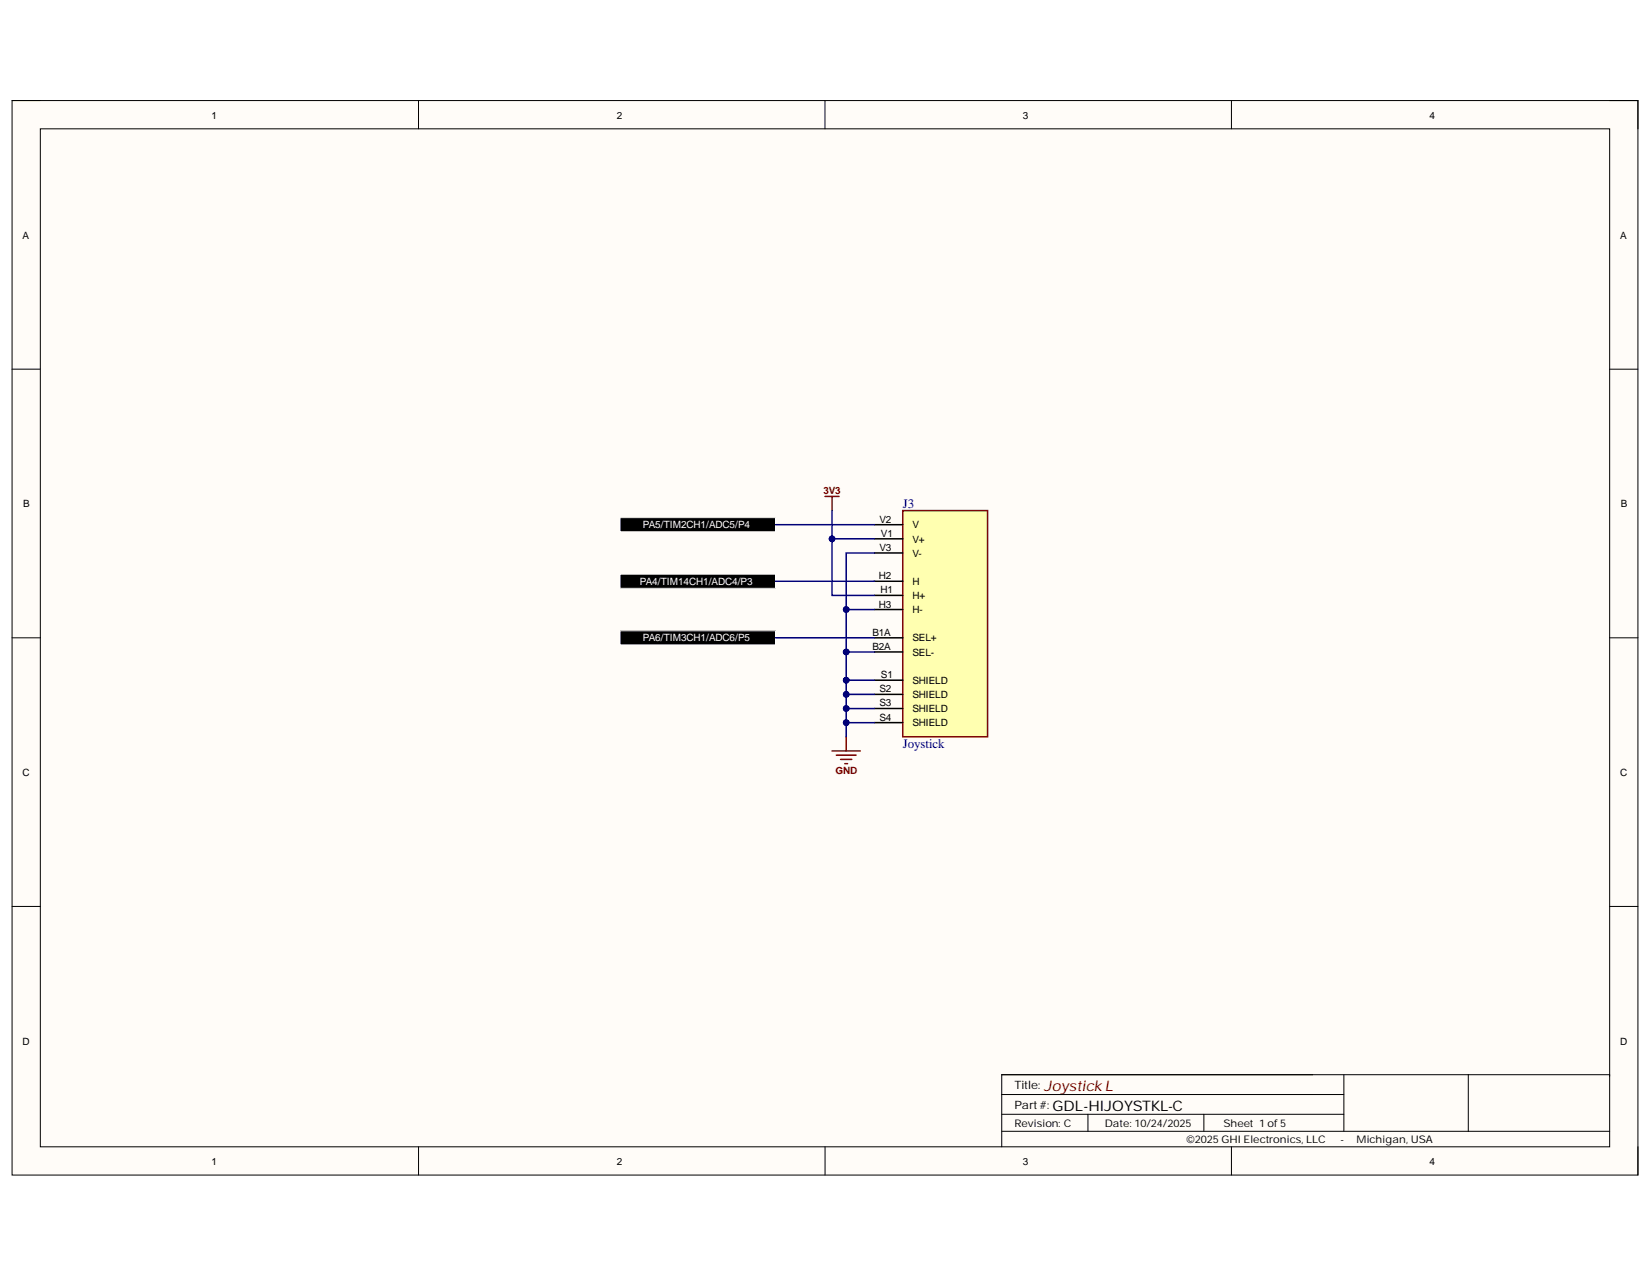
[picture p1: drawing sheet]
<svg xmlns="http://www.w3.org/2000/svg" width="279mm" height="216mm" viewBox="0 0 279 216" stroke-linecap="round" stroke-linejoin="round" font-family="sans-serif">
<path d="M2 17h275v181.7h-275z" fill-rule="evenodd" fill="#fffcf8"/>
<path d="M2 17h275v181.7h-275z" fill="none" stroke="#000" stroke-width=".17"/>
<path d="M6.8 21.8h265.4v172.1h-265.4z" fill-rule="evenodd" fill="#fffcf8"/>
<g fill="none" stroke="#000" stroke-width=".17">
<path d="M2 17h4.8M70.8 17v4.8M139.5 17v4.8M208.3 17v4.8M272.2 17h4.8v4.8M6.8 21.8h265.4v172.1h-265.4zM2 62.4h4.8M272.2 62.4h4.8M2 107.8h4.8M272.2 107.8h4.8M2 153.3h4.8M272.2 153.3h4.8"/>
<path d="M70.8 193.9v4.8M139.5 193.9v4.8M169.4 188.4h57.9M169.4 191.3h102.8M169.4 185.1h57.9M184 188.4v2.9M203.6 188.4v2.9M208.3 193.9v4.8M227.3 181.7v9.6M248.3 181.7v9.6M272.2 181.9v-.2h-102.8v12.2M277 193.9v4.8"/>
</g>
<path d="M152.7 86.3h14.3v38.3h-14.3z" fill-rule="evenodd" fill="#ffffb0"/>
<path d="M139.5 83.9h2.4M140.7 83.9v2.4M152.7 86.3h14.3v38.3h-14.3zM140.7 127h4.8M141.4 127.7h3.4M142.2 128.4h1.9M142.9 129.1h.5M143.1 124.6v2.4" fill="none" stroke="#800000" stroke-width=".25"/>
<path d="M147.9 88.7h4.8M147.9 91.1h4.8M147.9 93.5h4.8M147.9 98.3h4.8M147.9 100.7h4.8M147.9 103.1h4.8M147.9 107.8h4.8M147.9 110.2h4.8M147.9 115h4.8M147.9 117.4h4.8M147.9 119.8h4.8M147.9 122.2h4.8" fill="none" stroke="#000" stroke-width=".25"/>
<g fill="#000">
<path d="M104.9 97.1h26.3v2.4h-26.3z" fill-rule="evenodd"/>
<path d="M104.9 87.5h26.3v2.4h-26.3z" fill-rule="evenodd"/>
<path d="M104.9 106.6h26.3v2.4h-26.3z" fill-rule="evenodd"/>
</g>
<path d="M104.9 97.1h26.3v2.4h-26.3zM104.9 87.5h26.3v2.4h-26.3zM104.9 106.6h26.3v2.4h-26.3z" fill="none" stroke="#fff" stroke-width=".17"/>
<path d="M143.1 115h4.8" fill="none" stroke="#000080" stroke-width=".25"/>
<circle cx="143.1" cy="115" r=".48" fill="#000080"/>
<circle cx="143.1" cy="115" r=".48" fill="none" stroke="#000080" stroke-width=".17"/>
<path d="M143.1 117.4h4.8" fill="none" stroke="#000080" stroke-width=".25"/>
<circle cx="143.1" cy="117.4" r=".48" fill="#000080"/>
<circle cx="143.1" cy="117.4" r=".48" fill="none" stroke="#000080" stroke-width=".17"/>
<path d="M143.1 119.8h4.8" fill="none" stroke="#000080" stroke-width=".25"/>
<circle cx="143.1" cy="119.8" r=".48" fill="#000080"/>
<circle cx="143.1" cy="119.8" r=".48" fill="none" stroke="#000080" stroke-width=".17"/>
<path d="M143.1 122.2h4.8" fill="none" stroke="#000080" stroke-width=".25"/>
<circle cx="143.1" cy="122.2" r=".48" fill="#000080"/>
<circle cx="143.1" cy="122.2" r=".48" fill="none" stroke="#000080" stroke-width=".17"/>
<path d="M140.7 86.3v4.8h7.2" fill="none" stroke="#000080" stroke-width=".25"/>
<circle cx="140.7" cy="91.1" r=".48" fill="#000080"/>
<circle cx="140.7" cy="91.1" r=".48" fill="none" stroke="#000080" stroke-width=".17"/>
<path d="M140.7 91.1v9.6h7.2" fill="none" stroke="#000080" stroke-width=".25"/>
<circle cx="140.7" cy="91.1" r=".48" fill="#000080"/>
<circle cx="140.7" cy="91.1" r=".48" fill="none" stroke="#000080" stroke-width=".17"/>
<path d="M131.2 98.3h16.7M131.2 88.7h16.7M131.2 107.8h16.7M143.1 110.2h4.8" fill="none" stroke="#000080" stroke-width=".25"/>
<circle cx="143.1" cy="110.2" r=".48" fill="#000080"/>
<circle cx="143.1" cy="110.2" r=".48" fill="none" stroke="#000080" stroke-width=".17"/>
<path d="M143.1 103.1h4.8" fill="none" stroke="#000080" stroke-width=".25"/>
<circle cx="143.1" cy="103.1" r=".48" fill="#000080"/>
<circle cx="143.1" cy="103.1" r=".48" fill="none" stroke="#000080" stroke-width=".17"/>
<path d="M147.9 93.5h-4.8v31.1" fill="none" stroke="#000080" stroke-width=".25"/>
<circle cx="143.1" cy="103.1" r=".48" fill="#000080"/>
<circle cx="143.1" cy="103.1" r=".48" fill="none" stroke="#000080" stroke-width=".17"/>
<circle cx="143.1" cy="110.2" r=".48" fill="#000080"/>
<circle cx="143.1" cy="110.2" r=".48" fill="none" stroke="#000080" stroke-width=".17"/>
<circle cx="143.1" cy="115" r=".48" fill="#000080"/>
<circle cx="143.1" cy="115" r=".48" fill="none" stroke="#000080" stroke-width=".17"/>
<circle cx="143.1" cy="117.4" r=".48" fill="#000080"/>
<circle cx="143.1" cy="117.4" r=".48" fill="none" stroke="#000080" stroke-width=".17"/>
<circle cx="143.1" cy="119.8" r=".48" fill="#000080"/>
<circle cx="143.1" cy="119.8" r=".48" fill="none" stroke="#000080" stroke-width=".17"/>
<circle cx="143.1" cy="122.2" r=".48" fill="#000080"/>
<circle cx="143.1" cy="122.2" r=".48" fill="none" stroke="#000080" stroke-width=".17"/>
<text font-size="2.5" fill="#800000" x="176.6" y="184.4">Joystick L</text>
<text font-size="2.5" x="178" y="187.8">GDL-HIJOYSTKL-C</text>
<g font-size="2.2" fill="#000080">
<text x="152.7" y="85.8">J3</text>
<text x="152.7" y="126.5">Joystick</text>
</g>
<g font-size="1.9">
<text x="171.6" y="184.1">Title:</text>
<text x="171.6" y="187.5">Part#:</text>
</g>
<g font-size="1.8">
<text x="171.6" y="190.5">Revision: C</text>
<text x="186.9" y="190.5">Date: 10/24/2025</text>
<text x="206.9" y="190.5">Sheet 1 of5</text>
<text x="200.7" y="193.3">©2025GHI Electronics, LLC</text>
<text x="226.7" y="193.3">-</text>
<text x="229.4" y="193.3">Michigan, USA</text>
</g>
<g font-size="1.7">
<text x="35.8" y="20">1</text>
<text x="104.3" y="20">2</text>
<text x="173" y="20">3</text>
<text x="241.8" y="20">4</text>
<text x="3.8" y="40.3">A</text>
<text x="274" y="40.3">A</text>
<text x="3.9" y="85.8">B</text>
<text x="148.7" y="88.4">V2</text>
<text x="154.3" y="89.3">V</text>
<text x="274.1" y="85.8">B</text>
<text x="148.7" y="93.2">V3</text>
<text x="149" y="90.8">V1</text>
<text x="154.3" y="91.8">V+</text>
<text x="154.3" y="94.1">V-</text>
<text x="148.6" y="97.9">H2</text>
<text x="148.9" y="100.3">H1</text>
<text x="154.3" y="98.9">H</text>
<text x="154.3" y="101.3">H+</text>
<text x="147.5" y="107.5">B1A</text>
<text x="148.6" y="102.8">H3</text>
<text x="154.3" y="103.7">H-</text>
<text x="147.5" y="109.9">B2A</text>
<text x="154.3" y="108.4">SEL+</text>
<text x="154.3" y="110.9">SEL-</text>
<text x="148.7" y="117.1">S2</text>
<text x="148.7" y="119.4">S3</text>
<text x="149" y="114.7">S1</text>
<text x="154.3" y="115.6">SHIELD</text>
<text x="154.3" y="118">SHIELD</text>
<text x="148.7" y="121.9">S4</text>
<text x="154.3" y="120.4">SHIELD</text>
<text x="154.3" y="122.8">SHIELD</text>
<text x="3.8" y="131.2">C</text>
<text x="274" y="131.2">C</text>
<text x="3.8" y="176.6">D</text>
<text x="274" y="176.6">D</text>
<text x="35.8" y="196.9">1</text>
<text x="104.3" y="196.9">2</text>
<text x="173" y="196.9">3</text>
<text x="241.8" y="196.9">4</text>
</g>
<g font-size="1.7" fill="#800000">
<text x="139.2" y="83.6">3V3</text>
<text x="141.3" y="130.9">GND</text>
</g>
<g font-size="1.7" fill="#fff">
<text x="108.7" y="89.3">PA5/TIM2CH1/ADC5/P4</text>
<text x="108.2" y="98.9">PA4/TIM14CH1/ADC4/P3</text>
<text x="108.7" y="108.4">PA6/TIM3CH1/ADC6/P5</text>
</g>
</svg>
